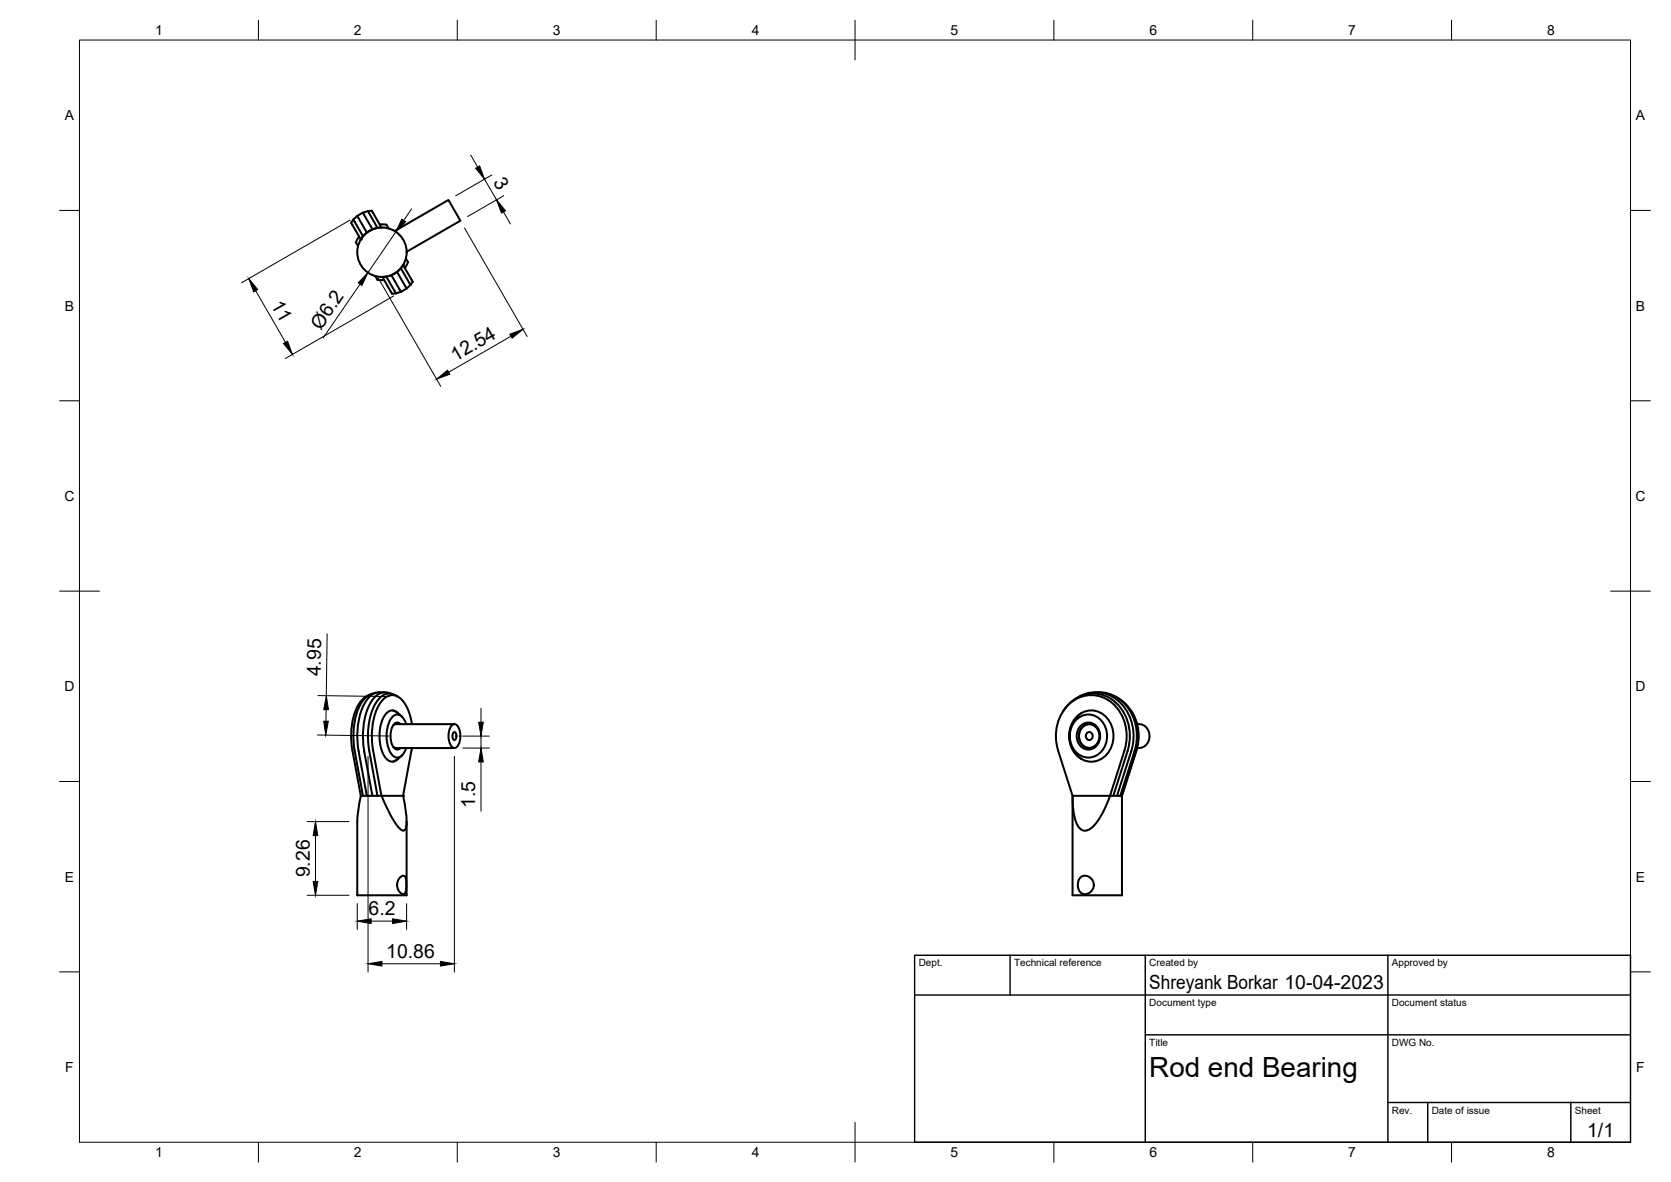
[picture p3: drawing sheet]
<svg xmlns="http://www.w3.org/2000/svg" width="420mm" height="297mm" viewBox="0 0 420 297" stroke-linecap="round" stroke-linejoin="round" font-family="sans-serif">
<!-- layer: Visible -->
<g fill="none" stroke="#000" stroke-width=".51">
<path d="M88.9 55.2l2.4 4.2-.6 .8-2.4-4.2zM89.8 54.3l2.4 4.1M89.8 54.3l-.9 .9M90.3 59.4l-.8 1.5M91.2 53.5l2.4 4.1M91.2 53.5l-1.4 .8M92.5 53.1l2.4 4.1M92.5 53.1l1-.1 2.4 4.2h-1M92.5 53.1l-1.3 .4M94.9 57.2a7 7 0 0 0-3.6 2.2M95.5 56.4h.4a1.29 1.29 0 0 1 1.8 1M99.2 58.1l13.6-7.8v.1l3 5.1-13.6 7.8"/>
<path d="M89.5 60.9l.5 1M94.3 69.4l.6 .9M94.9 70.3l1.7 .1M96.2 69.6l2.4 4.2 .9-.1M97.1 69.5l2.4 4.2M97.1 69.5l-1 .1M98.4 69.2l2.4 4.1M99.8 68.4l2.4 4.1M100.8 67.4a6.8 6.8 0 0 1-3.7 2.1M100.8 73.3l-1.3 .4M101.3 66.6l2.5 4.2-.6 .8-2.4-4.2zM102 64.9a1.31 1.31 0 0 1 0 2.1l-.2 .4"/>
<path d="M103.2 71.6l-1 .9-1.4 .8M92.8 174.7a8.2 8.2 0 0 0-4.1 6.4 20.1 20.1 0 0 0-.1 7.4l2.1 11.5M94.6 174.1a5.8 5.8 0 0 0-4.6 4.4 19.8 19.8 0 0 0-.8 10.2l2.1 11.3h-.6M96.7 174a4.6 4.6 0 0 0-5.1 2.9 19.4 19.4 0 0 0-1.4 11.9l2 11.2M98.6 174.4a3.9 3.9 0 0 0-5.2 1.9 18.8 18.8 0 0 0-1.8 12.5l2 11.2M98.8 178.6l1.3 .7 1.1 .9M100 175.1a3.3 3.3 0 0 0-5.1 .9 17.4 17.4 0 0 0-2.1 12.7l2.1 11.3M100.2 179.3a2.08 2.08 0 0 0-2-.7 2.08 2.08 0 0 0-1.6 1.5 10.7 10.7 0 0 0 .4 10.4 1.93 1.93 0 0 0 3.2 .1M267.2 178.9a8.6 8.6 0 0 1 15.3 .1 12.1 12.1 0 0 1 1 9.7M268.3 177.4a8.3 8.3 0 0 1 13.9 2.6 11.8 11.8 0 0 1 .5 8.5l-3.6 11.5h-9.4l-3.7-11.5a11.5 11.5 0 0 1 2.3-11.1zM271.1 175.2a8.9 8.9 0 0 1 12.8 4.5 12.6 12.6 0 0 1 .5 9.1l-3.5 11.2M271.9 179.2a7 7 0 0 0 .1 11.6"/>
<path d="M275.5 174h.8M276.3 174a10.3 10.3 0 0 1 9.6 10.6l-.4 3.2-3.8 12.2M280.1 174.9a11.2 11.2 0 0 1 5.5 13.8l-3.6 11.3M284.4 178.7a11.6 11.6 0 0 1 1.4 9.8l-3.7 11.5h-2.2M90.7 200l-.6 3.7-.3 2.8v18.5h12.4v-18.5M91.3 200h3.6M94.9 200h1M95.9 200h5.4M98.8 187.6l.7 .4M99.5 188h14.8M100.7 182a1.24 1.24 0 0 0-1.3-.3 1.24 1.24 0 0 0-.8 1.1 5.5 5.5 0 0 0 .6 5.3 .99 .99 0 0 0 1.5-.1M101.2 189.7l-1.1 1-1.3 .7"/>
<path d="M101.4 200a17.6 17.6 0 0 1 .6 8.4l-.3 .2a1.33 1.33 0 0 1-1.5-.7l-2.3-3.6-2-4.3M102.1 182a2.62 2.62 0 0 0-2.5-2.4 4.8 4.8 0 0 0-2.4 4.5 7.1 7.1 0 0 0 1.9 6 1.95 1.95 0 0 0 2.7-1.3l.3-.8M103.6 182a10.1 10.1 0 0 0-3.3-6.8 3.2 3.2 0 0 0-4.6 1.4 17.2 17.2 0 0 0-1.9 11.9l2.1 11.5M103.6 188l-2.3 12M113.5 182.4a1.01 1.01 0 0 1 1.1-.4 1.01 1.01 0 0 1 .7 .9 4.5 4.5 0 0 1-.6 5 1.08 1.08 0 0 1-1.5-.8 5.1 5.1 0 0 1 .3-4.7zM114.1 184h.2a1.26 1.26 0 0 1 0 2 1.3 1.3 0 0 1-.2-2zM114.3 182h-14.8l-.7 .4M270.5 180.4a5.2 5.2 0 0 1 8.8 1.6 6.6 6.6 0 0 1-4 9.3 6.1 6.1 0 0 1-6.4-7.4 6.8 6.8 0 0 1 1.6-3.5zM270.7 180.8a4.5 4.5 0 0 1 4.8-.8 4.5 4.5 0 0 1 2.8 4 5.1 5.1 0 0 1-5.5 6.3 5.7 5.7 0 0 1-2.1-9.5zM271.6 182.6a2.92 2.92 0 0 1 3.4-.7 2.92 2.92 0 0 1 1.6 3.1 2.92 2.92 0 0 1-1.9 3.1 2.92 2.92 0 0 1-3.5-1.2 3.8 3.8 0 0 1 .4-4.3zM272.3 182.6a2.58 2.58 0 0 1 2.9-.2 2.58 2.58 0 0 1 1.3 2.6 2.62 2.62 0 0 1-2.6 3 2.62 2.62 0 0 1-2.6-3 3.2 3.2 0 0 1 1-2.4zM273.3 184.3a.9 .9 0 0 1 1.2 .1 .9 .9 0 0 1 0 1.2 .9 .9 0 0 1-1.2 .1 1.13 1.13 0 0 1 0-1.4z"/>
<path d="M282.1 200v25h-12.4v-24.7M283.5 188.7l-3.6 11.3h-.8a19.3 19.3 0 0 1-4.6 8 2.12 2.12 0 0 1-3.7-.8 16.8 16.8 0 0 1-1.1-7.2M285.9 182a3 3 0 0 1 3.1 2.7 3 3 0 0 1-2.6 3.3M285.9 188h.5M100.6 220.5l.3-.3a.77 .77 0 0 1 .9 0 .77 .77 0 0 1 .3 .9l.1 1.9-.3 1.3a.93 .93 0 0 1-.9 .3 .93 .93 0 0 1-.7-.7l-.4-.8v-1.1l.2-.8zM271.7 220.5l.4-.3a2.24 2.24 0 0 1 2.9 2.3 2.24 2.24 0 0 1-3.2 1.9l-.6-.8-.2-1.2 .2-1.1z"/>
<circle cx="96" cy="63.4" r="6.2"/>
</g>
<g fill="#000">
<circle cx="90.7" cy="60.2" r=".25"/>
<circle cx="101.3" cy="66.6" r=".25"/>
<circle cx="101.3" cy="200" r=".25"/>
<circle cx="279.1" cy="200" r=".25"/>
</g>
<!-- layer: BORDER -->
<g fill="none" stroke="#000" stroke-width=".25">
<path d="M20 10.1h390v276.9h-390zM65 5.1v5M115 5.1v5M165 5.1v5M215 5.1v10M265 5.1v5M315 5.1v5M365 5.1v5M15 52.9h5M410 52.9h5M15 100.7h5M410 100.7h5"/>
<path d="M15 148.6h10M405 148.6h10M15 196.4h5M410 196.4h5M15 244.2h5M410 244.2h5M65 287v5M115 287v5M165 287v5M215 282.1v9.9M265 287v5M315 287v5"/>
<path d="M365 287v5"/>
</g>
<!-- layer: TITLEBLOCK -->
<path d="M230 240.1h180v46.9h-180zM230 250h180M254 240.1v9.9M288 240.1v46.9M349 240.1v46.9M288 260.1h122M349 277.1h61M359 277.1v9.9M395 277.1v9.9" fill="none" stroke="#000" stroke-width=".36"/>
<!-- layer: FD_Dimensions -->
<g fill="none" stroke="#000" stroke-width=".25">
<path d="M118.3 39l1.8 3M88 55.3l-27.3 15.8M99.5 58.3l-7 10.2M103.5 52.5l-2 2.9M116.8 57.3l15.7 27.3M121.8 45l3 5.2M123.7 44l-9.1 5.2M126.6 53.2l1.7 3.1M126.7 49.2l-9.1 5.2M64.3 73.1l7.5 12.9M90.6 71.4l-9.4 13.5M95.1 69.8l15.7 27.3"/>
<path d="M99 74.4l-27.3 15.7M128.5 84.5l-15.7 9M82.3 159.3l-.3 15.5M79.9 174.8l18 .3M82 178.3v2.9M120.9 178v3.5M79.8 184.7l18 .3M92.5 190.1v54.2M114.3 190.1v54.2M116.4 185h6.6M116.4 188h6.6M120.9 185v3"/>
<path d="M120.9 191.5v12.4M77.2 206.5h10.5M79.3 210v11.5M77.2 225h10.5M89.8 227.1v6.5M93.3 231.5h5.4M102.2 227.1v6.5M96 242.2h14.7"/>
</g>
<g fill="#000" stroke="#000" stroke-width=".25">
<path d="M101 55.1l1 .6-2.5 2.6zM119.6 42.3l1-.6 1.2 3.3zM124.8 50.2l2.3 2.8-1 .5zM62.5 70l2.3 2.8-1 .5zM92.5 68.5l-1.5 3.2-.9-.6zM71.3 86.3l1-.5 1.2 3.3zM109.8 95.3l2.7-2.3 .6 1.1zM128.2 84l3.3-1.3-2.7 2.3zM82 174.8l.6 3.5h-1.2zM81.4 181.2l1.1 .1-.6 3.4zM120.4 181.5h1.1l-.6 3.5zM120.9 188l.6 3.5h-1.1z"/>
<path d="M79.3 206.5l.6 3.5h-1.2zM78.7 221.5h1.2l-.6 3.5zM89.8 231.5l3.5-.6v1.2zM98.7 230.9l3.5 .6-3.5 .6zM92.5 242.2l3.5-.6v1.2zM110.7 241.6l3.6 .6-3.6 .6z"/>
</g>
<text font-size="7" x="289" y="270.6">Rod end Bearing</text>
<g font-size="4.9">
<text x="123.9" y="45.7" transform="rotate(60 123.9 45.7)">3</text>
<text x="68" y="76.7" transform="rotate(60 68 76.7)">11</text>
<text x="80.6" y="83.1" transform="rotate(-56 80.6 83.1)">Ø6.2</text>
<text x="114.5" y="90.9" transform="rotate(-30 114.5 90.9)">12.54</text>
<text x="80.6" y="170" transform="rotate(-89 80.6 170)">4.95</text>
<text x="119.5" y="203" transform="rotate(-90 119.5 203)">1.5</text>
<text x="77.9" y="220.5" transform="rotate(-90 77.9 220.5)">9.26</text>
<text x="92.7" y="230">6.2</text>
<text x="97.1" y="240.7">10.86</text>
<text x="289" y="248.5">Shreyank Borkar 10-04-2023</text>
<text x="399.1" y="285.7">1/1</text>
</g>
<g font-size="3.5">
<text x="39" y="8.8">1</text>
<text x="89" y="8.8">2</text>
<text x="139" y="8.8">3</text>
<text x="189" y="8.8">4</text>
<text x="239" y="8.8">5</text>
<text x="289" y="8.8">6</text>
<text x="339" y="8.8">7</text>
<text x="389" y="8.8">8</text>
<text x="16.3" y="30.2">A</text>
<text x="411.3" y="30.2">A</text>
<text x="16.3" y="78">B</text>
<text x="411.3" y="78">B</text>
<text x="16.2" y="125.9">C</text>
<text x="411.2" y="125.9">C</text>
<text x="16.2" y="173.7">D</text>
<text x="411.2" y="173.7">D</text>
<text x="16.3" y="221.6">E</text>
<text x="411.3" y="221.6">E</text>
<text x="16.4" y="269.4">F</text>
<text x="411.4" y="269.4">F</text>
<text x="39" y="290.8">1</text>
<text x="89" y="290.8">2</text>
<text x="139" y="290.8">3</text>
<text x="189" y="290.8">4</text>
<text x="239" y="290.8">5</text>
<text x="289" y="290.8">6</text>
<text x="339" y="290.8">7</text>
<text x="389" y="290.8">8</text>
</g>
<g font-size="2.5">
<text x="231" y="242.9">Dept.</text>
<text x="255" y="242.9">Technical reference</text>
<text x="289" y="242.9">Created by</text>
<text x="350" y="242.9">Approved by</text>
<text x="289" y="252.8">Document type</text>
<text x="350" y="252.8">Document status</text>
<text x="289" y="262.9">Title</text>
<text x="350" y="262.9">DWG No.</text>
<text x="350" y="279.9">Rev.</text>
<text x="360" y="279.9">Date of issue</text>
<text x="396" y="279.9">Sheet</text>
</g>
</svg>
